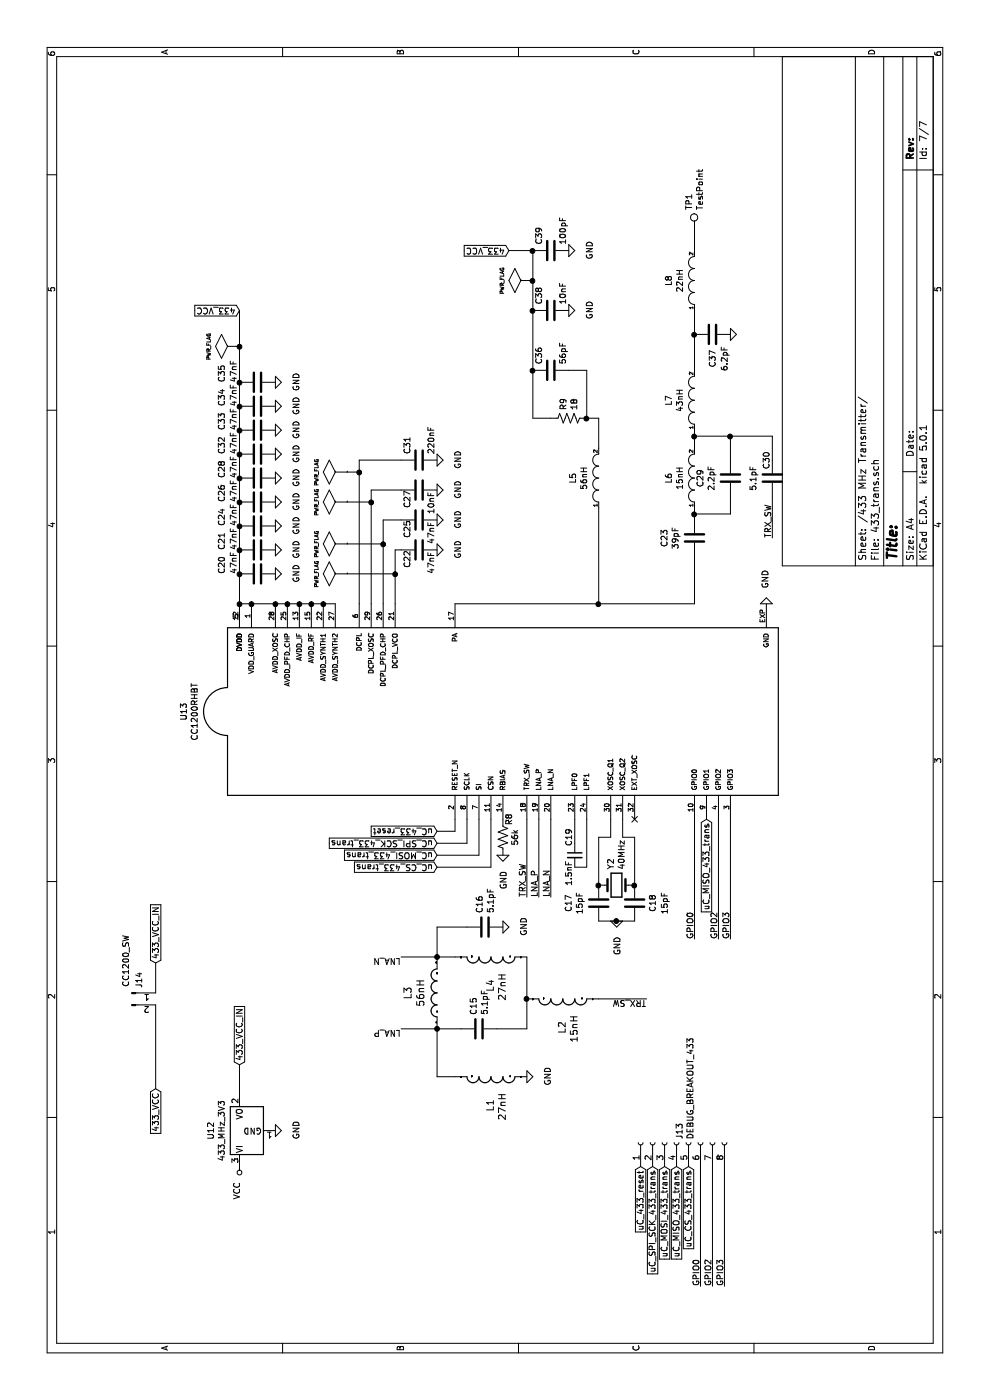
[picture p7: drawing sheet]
EESchema Schematic File Version 4
LIBS:ATU-2019-cache
EELAYER 26 0
EELAYER END
$Descr A4 11693 8268
encoding utf-8
Sheet 7 7
Title ""
Date ""
Rev ""
Comp ""
Comment1 ""
Comment2 ""
Comment3 ""
Comment4 ""
$EndDescr
$Comp
L Regulator_Linear:LM1085-3.3 U?
U 1 1
P 2250 2000
AR Path="/5BE1F523/5BE59F85" Ref="U?"  Part="1" 
AR Path="/5BE56F77/5BE59F85" Ref="U12"  Part="1" 
F 0 "U12" H 2250 2242 50  0000 C CNN
F 1 "433_MHz_3V3" H 2250 2151 50  0000 C CNN
F 2 "Package_TO_SOT_SMD:TO-263-3_TabPin2" H 2250 2250 50  0001 C CIN
F 3 "http://www.ti.com/lit/ds/symlink/lm1085.pdf" H 2250 2000 50  0001 C CNN
	1    2250 2000
	1    0    0    -1  
$EndComp
$Comp
L power:VCC #PWR?
U 1 1
P 1950 2000
AR Path="/5BE1F523/5BE59F8C" Ref="#PWR?"  Part="1" 
AR Path="/5BE56F77/5BE59F8C" Ref="#PWR037"  Part="1" 
F 0 "#PWR037" H 1950 1850 50  0001 C CNN
F 1 "VCC" V 1968 2127 50  0000 L CNN
F 2 "" H 1950 2000 50  0001 C CNN
F 3 "" H 1950 2000 50  0001 C CNN
	1    1950 2000
	0    -1   -1   0   
$EndComp
$Comp
L power:GND #PWR?
U 1 1
P 2250 2300
AR Path="/5BE1F523/5BE59F92" Ref="#PWR?"  Part="1" 
AR Path="/5BE56F77/5BE59F92" Ref="#PWR038"  Part="1" 
F 0 "#PWR038" H 2250 2050 50  0001 C CNN
F 1 "GND" H 2255 2127 50  0000 C CNN
F 2 "" H 2250 2300 50  0001 C CNN
F 3 "" H 2250 2300 50  0001 C CNN
	1    2250 2300
	1    0    0    -1  
$EndComp
Text GLabel 2800 2000 2    50   Input ~ 0
433_VCC_IN
$Comp
L CC1200RHBT:CC1200RHBT U13
U 1 1
P 5750 4400
F 0 "U13" H 5750 7267 50  0000 C CNN
F 1 "CC1200RHBT" H 5750 7176 50  0000 C CNN
F 2 "CC1200RHBT:QFN50P500X500X100-33N" H 5750 4400 50  0001 L BNN
F 3 "296-36396-1-ND" H 5750 4400 50  0001 L BNN
F 4 "SimpleLink CC1200 Low Power, High Performance RF Transceiver 32-VQFN -40 to 85" H 5750 4400 50  0001 L BNN "Field4"
F 5 "Texas Instruments" H 5750 4400 50  0001 L BNN "Field5"
F 6 "VQFN-32 Texas Instruments" H 5750 4400 50  0001 L BNN "Field6"
F 7 "CC1200RHBT" H 5750 4400 50  0001 L BNN "Field7"
F 8 "https://www.digikey.com/product-detail/en/texas-instruments/CC1200RHBT/296-36396-1-ND/4271564?utm_source=snapeda&utm_medium=aggregator&utm_campaign=symbol" H 5750 4400 50  0001 L BNN "Field8"
	1    5750 4400
	1    0    0    -1  
$EndComp
$Comp
L Device:Crystal Y2
U 1 1
P 4300 5150
F 0 "Y2" V 4346 5019 50  0000 R CNN
F 1 "40MHz" V 4255 5019 50  0000 R CNN
F 2 "Crystal:Crystal_SMD_7050-2Pin_7.0x5.0mm_HandSoldering" H 4300 5150 50  0001 C CNN
F 3 "~" H 4300 5150 50  0001 C CNN
	1    4300 5150
	0    -1   -1   0   
$EndComp
$Comp
L Device:C C18
U 1 1
P 4150 5300
F 0 "C18" V 4300 5300 50  0000 C CNN
F 1 "15pF" V 4400 5300 50  0000 C CNN
F 2 "Capacitor_SMD:C_0805_2012Metric_Pad1.15x1.40mm_HandSolder" H 4188 5150 50  0001 C CNN
F 3 "~" H 4150 5300 50  0001 C CNN
	1    4150 5300
	0    1    1    0   
$EndComp
$Comp
L Device:C C17
U 1 1
P 4150 5000
F 0 "C17" V 3898 5000 50  0000 C CNN
F 1 "15pF" V 3989 5000 50  0000 C CNN
F 2 "Capacitor_SMD:C_0805_2012Metric_Pad1.15x1.40mm_HandSolder" H 4188 4850 50  0001 C CNN
F 3 "~" H 4150 5000 50  0001 C CNN
	1    4150 5000
	0    1    1    0   
$EndComp
$Comp
L power:GND #PWR042
U 1 1
P 4000 5150
F 0 "#PWR042" H 4000 4900 50  0001 C CNN
F 1 "GND" V 4005 5022 50  0000 R CNN
F 2 "" H 4000 5150 50  0001 C CNN
F 3 "" H 4000 5150 50  0001 C CNN
	1    4000 5150
	0    1    1    0   
$EndComp
Wire Wire Line
	4000 5000 4000 5150
Connection ~ 4000 5150
Wire Wire Line
	4000 5150 4000 5300
Wire Wire Line
	4300 5000 4700 5000
Wire Wire Line
	4700 5000 4700 5100
Wire Wire Line
	4700 5100 4850 5100
Connection ~ 4300 5000
Wire Wire Line
	4300 5300 4700 5300
Wire Wire Line
	4700 5300 4700 5200
Wire Wire Line
	4700 5200 4850 5200
Connection ~ 4300 5300
$Comp
L power:GND #PWR044
U 1 1
P 6650 6400
F 0 "#PWR044" H 6650 6150 50  0001 C CNN
F 1 "GND" V 6655 6272 50  0000 R CNN
F 2 "" H 6650 6400 50  0001 C CNN
F 3 "" H 6650 6400 50  0001 C CNN
	1    6650 6400
	0    -1   -1   0   
$EndComp
Wire Wire Line
	6650 2800 6650 2700
Connection ~ 6650 2100
Wire Wire Line
	6650 2100 6650 2000
Connection ~ 6650 2300
Wire Wire Line
	6650 2300 6650 2100
Connection ~ 6650 2400
Wire Wire Line
	6650 2400 6650 2300
Connection ~ 6650 2500
Wire Wire Line
	6650 2500 6650 2400
Connection ~ 6650 2600
Wire Wire Line
	6650 2600 6650 2500
Connection ~ 6650 2700
Wire Wire Line
	6650 2700 6650 2600
Wire Wire Line
	6650 2000 6900 2000
Connection ~ 6650 2000
Text GLabel 9100 2000 1    50   Input ~ 0
433_VCC
$Comp
L Device:C C20
U 1 1
P 6900 2150
F 0 "C20" H 6900 2450 50  0000 L CNN
F 1 "47nF" H 6900 2350 50  0000 L CNN
F 2 "Capacitor_SMD:C_0805_2012Metric_Pad1.15x1.40mm_HandSolder" H 6938 2000 50  0001 C CNN
F 3 "~" H 6900 2150 50  0001 C CNN
	1    6900 2150
	1    0    0    -1  
$EndComp
Connection ~ 6900 2000
Wire Wire Line
	6900 2000 7100 2000
$Comp
L power:GND #PWR045
U 1 1
P 6900 2300
F 0 "#PWR045" H 6900 2050 50  0001 C CNN
F 1 "GND" H 6905 2127 50  0000 C CNN
F 2 "" H 6900 2300 50  0001 C CNN
F 3 "" H 6900 2300 50  0001 C CNN
	1    6900 2300
	1    0    0    -1  
$EndComp
$Comp
L Device:C C21
U 1 1
P 7100 2150
F 0 "C21" H 7100 2450 50  0000 L CNN
F 1 "47nF" H 7100 2350 50  0000 L CNN
F 2 "Capacitor_SMD:C_0805_2012Metric_Pad1.15x1.40mm_HandSolder" H 7138 2000 50  0001 C CNN
F 3 "~" H 7100 2150 50  0001 C CNN
	1    7100 2150
	1    0    0    -1  
$EndComp
$Comp
L Device:C C24
U 1 1
P 7300 2150
F 0 "C24" H 7300 2450 50  0000 L CNN
F 1 "47nF" H 7300 2350 50  0000 L CNN
F 2 "Capacitor_SMD:C_0805_2012Metric_Pad1.15x1.40mm_HandSolder" H 7338 2000 50  0001 C CNN
F 3 "~" H 7300 2150 50  0001 C CNN
	1    7300 2150
	1    0    0    -1  
$EndComp
$Comp
L Device:C C26
U 1 1
P 7500 2150
F 0 "C26" H 7500 2450 50  0000 L CNN
F 1 "47nF" H 7500 2350 50  0000 L CNN
F 2 "Capacitor_SMD:C_0805_2012Metric_Pad1.15x1.40mm_HandSolder" H 7538 2000 50  0001 C CNN
F 3 "~" H 7500 2150 50  0001 C CNN
	1    7500 2150
	1    0    0    -1  
$EndComp
Connection ~ 7100 2000
Wire Wire Line
	7100 2000 7300 2000
Connection ~ 7300 2000
Wire Wire Line
	7300 2000 7500 2000
Connection ~ 7500 2000
Wire Wire Line
	7500 2000 7700 2000
$Comp
L Device:C C28
U 1 1
P 7700 2150
F 0 "C28" H 7700 2450 50  0000 L CNN
F 1 "47nF" H 7700 2350 50  0000 L CNN
F 2 "Capacitor_SMD:C_0805_2012Metric_Pad1.15x1.40mm_HandSolder" H 7738 2000 50  0001 C CNN
F 3 "~" H 7700 2150 50  0001 C CNN
	1    7700 2150
	1    0    0    -1  
$EndComp
Connection ~ 7700 2000
Wire Wire Line
	7700 2000 7900 2000
$Comp
L Device:C C32
U 1 1
P 7900 2150
F 0 "C32" H 7900 2450 50  0000 L CNN
F 1 "47nF" H 7900 2350 50  0000 L CNN
F 2 "Capacitor_SMD:C_0805_2012Metric_Pad1.15x1.40mm_HandSolder" H 7938 2000 50  0001 C CNN
F 3 "~" H 7900 2150 50  0001 C CNN
	1    7900 2150
	1    0    0    -1  
$EndComp
Connection ~ 7900 2000
Wire Wire Line
	7900 2000 8100 2000
$Comp
L Device:C C33
U 1 1
P 8100 2150
F 0 "C33" H 8100 2450 50  0000 L CNN
F 1 "47nF" H 8100 2350 50  0000 L CNN
F 2 "Capacitor_SMD:C_0805_2012Metric_Pad1.15x1.40mm_HandSolder" H 8138 2000 50  0001 C CNN
F 3 "~" H 8100 2150 50  0001 C CNN
	1    8100 2150
	1    0    0    -1  
$EndComp
$Comp
L Device:C C34
U 1 1
P 8300 2150
F 0 "C34" H 8300 2450 50  0000 L CNN
F 1 "47nF" H 8300 2350 50  0000 L CNN
F 2 "Capacitor_SMD:C_0805_2012Metric_Pad1.15x1.40mm_HandSolder" H 8338 2000 50  0001 C CNN
F 3 "~" H 8300 2150 50  0001 C CNN
	1    8300 2150
	1    0    0    -1  
$EndComp
$Comp
L Device:C C35
U 1 1
P 8500 2150
F 0 "C35" H 8500 2450 50  0000 L CNN
F 1 "47nF" H 8500 2350 50  0000 L CNN
F 2 "Capacitor_SMD:C_0805_2012Metric_Pad1.15x1.40mm_HandSolder" H 8538 2000 50  0001 C CNN
F 3 "~" H 8500 2150 50  0001 C CNN
	1    8500 2150
	1    0    0    -1  
$EndComp
Connection ~ 8100 2000
Wire Wire Line
	8100 2000 8300 2000
Connection ~ 8300 2000
Wire Wire Line
	8300 2000 8500 2000
Connection ~ 8500 2000
Wire Wire Line
	8500 2000 8800 2000
$Comp
L power:GND #PWR046
U 1 1
P 7100 2300
F 0 "#PWR046" H 7100 2050 50  0001 C CNN
F 1 "GND" H 7105 2127 50  0000 C CNN
F 2 "" H 7100 2300 50  0001 C CNN
F 3 "" H 7100 2300 50  0001 C CNN
	1    7100 2300
	1    0    0    -1  
$EndComp
$Comp
L power:GND #PWR048
U 1 1
P 7300 2300
F 0 "#PWR048" H 7300 2050 50  0001 C CNN
F 1 "GND" H 7305 2127 50  0000 C CNN
F 2 "" H 7300 2300 50  0001 C CNN
F 3 "" H 7300 2300 50  0001 C CNN
	1    7300 2300
	1    0    0    -1  
$EndComp
$Comp
L power:GND #PWR050
U 1 1
P 7500 2300
F 0 "#PWR050" H 7500 2050 50  0001 C CNN
F 1 "GND" H 7505 2127 50  0000 C CNN
F 2 "" H 7500 2300 50  0001 C CNN
F 3 "" H 7500 2300 50  0001 C CNN
	1    7500 2300
	1    0    0    -1  
$EndComp
$Comp
L power:GND #PWR052
U 1 1
P 7700 2300
F 0 "#PWR052" H 7700 2050 50  0001 C CNN
F 1 "GND" H 7705 2127 50  0000 C CNN
F 2 "" H 7700 2300 50  0001 C CNN
F 3 "" H 7700 2300 50  0001 C CNN
	1    7700 2300
	1    0    0    -1  
$EndComp
$Comp
L power:GND #PWR054
U 1 1
P 7900 2300
F 0 "#PWR054" H 7900 2050 50  0001 C CNN
F 1 "GND" H 7905 2127 50  0000 C CNN
F 2 "" H 7900 2300 50  0001 C CNN
F 3 "" H 7900 2300 50  0001 C CNN
	1    7900 2300
	1    0    0    -1  
$EndComp
$Comp
L power:GND #PWR055
U 1 1
P 8100 2300
F 0 "#PWR055" H 8100 2050 50  0001 C CNN
F 1 "GND" H 8105 2127 50  0000 C CNN
F 2 "" H 8100 2300 50  0001 C CNN
F 3 "" H 8100 2300 50  0001 C CNN
	1    8100 2300
	1    0    0    -1  
$EndComp
$Comp
L power:GND #PWR056
U 1 1
P 8300 2300
F 0 "#PWR056" H 8300 2050 50  0001 C CNN
F 1 "GND" H 8305 2127 50  0000 C CNN
F 2 "" H 8300 2300 50  0001 C CNN
F 3 "" H 8300 2300 50  0001 C CNN
	1    8300 2300
	1    0    0    -1  
$EndComp
$Comp
L power:GND #PWR057
U 1 1
P 8500 2300
F 0 "#PWR057" H 8500 2050 50  0001 C CNN
F 1 "GND" H 8505 2127 50  0000 C CNN
F 2 "" H 8500 2300 50  0001 C CNN
F 3 "" H 8500 2300 50  0001 C CNN
	1    8500 2300
	1    0    0    -1  
$EndComp
$Comp
L Device:C C22
U 1 1
P 7100 3500
F 0 "C22" H 6950 3600 50  0000 L CNN
F 1 "47nF" H 6900 3400 50  0000 L CNN
F 2 "Capacitor_SMD:C_0805_2012Metric_Pad1.15x1.40mm_HandSolder" H 7138 3350 50  0001 C CNN
F 3 "~" H 7100 3500 50  0001 C CNN
	1    7100 3500
	1    0    0    -1  
$EndComp
$Comp
L Device:C C25
U 1 1
P 7350 3500
F 0 "C25" H 7200 3600 50  0000 L CNN
F 1 "47nF" H 7150 3400 50  0000 L CNN
F 2 "Capacitor_SMD:C_0805_2012Metric_Pad1.15x1.40mm_HandSolder" H 7388 3350 50  0001 C CNN
F 3 "~" H 7350 3500 50  0001 C CNN
	1    7350 3500
	1    0    0    -1  
$EndComp
$Comp
L Device:C C27
U 1 1
P 7600 3500
F 0 "C27" H 7450 3600 50  0000 L CNN
F 1 "10nF" H 7400 3400 50  0000 L CNN
F 2 "Capacitor_SMD:C_0805_2012Metric_Pad1.15x1.40mm_HandSolder" H 7638 3350 50  0001 C CNN
F 3 "~" H 7600 3500 50  0001 C CNN
	1    7600 3500
	1    0    0    -1  
$EndComp
$Comp
L Device:C C31
U 1 1
P 7850 3500
F 0 "C31" H 7900 3600 50  0000 L CNN
F 1 "220nF" H 7900 3400 50  0000 L CNN
F 2 "Capacitor_SMD:C_0805_2012Metric_Pad1.15x1.40mm_HandSolder" H 7888 3350 50  0001 C CNN
F 3 "~" H 7850 3500 50  0001 C CNN
	1    7850 3500
	1    0    0    -1  
$EndComp
Wire Wire Line
	6650 3300 6900 3300
Wire Wire Line
	7100 3300 7100 3350
Wire Wire Line
	7350 3200 7350 3350
Wire Wire Line
	7600 3100 7600 3350
Wire Wire Line
	7850 3000 7850 3350
$Comp
L power:GND #PWR053
U 1 1
P 7850 3650
F 0 "#PWR053" H 7850 3400 50  0001 C CNN
F 1 "GND" H 7855 3477 50  0000 C CNN
F 2 "" H 7850 3650 50  0001 C CNN
F 3 "" H 7850 3650 50  0001 C CNN
	1    7850 3650
	1    0    0    -1  
$EndComp
$Comp
L power:GND #PWR051
U 1 1
P 7600 3650
F 0 "#PWR051" H 7600 3400 50  0001 C CNN
F 1 "GND" H 7605 3477 50  0000 C CNN
F 2 "" H 7600 3650 50  0001 C CNN
F 3 "" H 7600 3650 50  0001 C CNN
	1    7600 3650
	1    0    0    -1  
$EndComp
$Comp
L power:GND #PWR049
U 1 1
P 7350 3650
F 0 "#PWR049" H 7350 3400 50  0001 C CNN
F 1 "GND" H 7355 3477 50  0000 C CNN
F 2 "" H 7350 3650 50  0001 C CNN
F 3 "" H 7350 3650 50  0001 C CNN
	1    7350 3650
	1    0    0    -1  
$EndComp
$Comp
L power:GND #PWR047
U 1 1
P 7100 3650
F 0 "#PWR047" H 7100 3400 50  0001 C CNN
F 1 "GND" H 7105 3477 50  0000 C CNN
F 2 "" H 7100 3650 50  0001 C CNN
F 3 "" H 7100 3650 50  0001 C CNN
	1    7100 3650
	1    0    0    -1  
$EndComp
$Comp
L Device:C_Small C19
U 1 1
P 4550 4800
F 0 "C19" V 4500 4950 50  0000 C CNN
F 1 "1.5nF" V 4500 4650 50  0000 C CNN
F 2 "Capacitor_SMD:C_0805_2012Metric_Pad1.15x1.40mm_HandSolder" H 4550 4800 50  0001 C CNN
F 3 "~" H 4550 4800 50  0001 C CNN
	1    4550 4800
	0    1    1    0   
$EndComp
Wire Wire Line
	4850 4800 4650 4800
Wire Wire Line
	4450 4800 4450 4900
Wire Wire Line
	4450 4900 4850 4900
$Comp
L ATU-2019-eagle-import:INDUCTOR- L3
U 1 1
P 3400 3650
F 0 "L3" V 3638 3650 59  0000 C CNN
F 1 "56nH" V 3533 3650 59  0000 C CNN
F 2 "Inductor_SMD:L_0402_1005Metric" H 3400 3650 50  0001 C CNN
F 3 "" H 3400 3650 50  0001 C CNN
	1    3400 3650
	0    -1   -1   0   
$EndComp
$Comp
L ATU-2019-eagle-import:INDUCTOR- L1
U 1 1
P 2700 4100
F 0 "L1" H 2938 4100 59  0000 C CNN
F 1 "27nH" H 2950 4200 59  0000 C CNN
F 2 "Inductor_SMD:L_0402_1005Metric" H 2700 4100 50  0001 C CNN
F 3 "" H 2700 4100 50  0001 C CNN
	1    2700 4100
	-1   0    0    1   
$EndComp
$Comp
L ATU-2019-eagle-import:INDUCTOR- L4
U 1 1
P 3700 4100
F 0 "L4" H 3938 4100 59  0000 C CNN
F 1 "27nH" H 3950 4200 59  0000 C CNN
F 2 "Inductor_SMD:L_0402_1005Metric" H 3700 4100 50  0001 C CNN
F 3 "" H 3700 4100 50  0001 C CNN
	1    3700 4100
	-1   0    0    1   
$EndComp
$Comp
L Device:C C15
U 1 1
P 3100 4000
F 0 "C15" H 3215 4046 50  0000 L CNN
F 1 "5.1pF" H 3215 3955 50  0000 L CNN
F 2 "Capacitor_SMD:C_0402_1005Metric" H 3138 3850 50  0001 C CNN
F 3 "~" H 3100 4000 50  0001 C CNN
	1    3100 4000
	1    0    0    -1  
$EndComp
$Comp
L ATU-2019-eagle-import:INDUCTOR- L2
U 1 1
P 3350 4700
F 0 "L2" H 3588 4700 59  0000 C CNN
F 1 "15nH" H 3600 4800 59  0000 C CNN
F 2 "Inductor_SMD:L_0402_1005Metric" H 3350 4700 50  0001 C CNN
F 3 "" H 3350 4700 50  0001 C CNN
	1    3350 4700
	-1   0    0    1   
$EndComp
Wire Wire Line
	3100 4150 3100 4400
Wire Wire Line
	3100 4400 3350 4400
Connection ~ 3350 4400
Wire Wire Line
	3350 4400 3700 4400
Wire Wire Line
	3700 3650 3700 3800
Wire Wire Line
	3100 3650 3100 3850
Wire Wire Line
	2700 3800 2700 3650
Wire Wire Line
	2700 3650 3100 3650
Connection ~ 3100 3650
$Comp
L power:GND #PWR040
U 1 1
P 2700 4400
F 0 "#PWR040" H 2700 4150 50  0001 C CNN
F 1 "GND" H 2705 4227 50  0000 C CNN
F 2 "" H 2700 4400 50  0001 C CNN
F 3 "" H 2700 4400 50  0001 C CNN
	1    2700 4400
	1    0    0    -1  
$EndComp
Wire Wire Line
	3700 3350 3700 3650
Connection ~ 3700 3650
Wire Wire Line
	3100 3650 3100 3350
Text Label 3100 3350 1    50   ~ 0
LNA_P
Text Label 3700 3350 1    50   ~ 0
LNA_N
Text Label 4200 4500 0    50   ~ 0
LNA_P
Text Label 4200 4600 0    50   ~ 0
LNA_N
Wire Wire Line
	4850 4500 4200 4500
Wire Wire Line
	4850 4600 4200 4600
Text Label 4200 4400 0    50   ~ 0
TRX_SW
Wire Wire Line
	4850 4400 4200 4400
Wire Wire Line
	3350 5000 3350 5400
Text Label 3350 5400 1    50   ~ 0
TRX_SW
$Comp
L Device:C C16
U 1 1
P 3950 4050
F 0 "C16" H 4065 4096 50  0000 L CNN
F 1 "5.1pF" H 4065 4005 50  0000 L CNN
F 2 "Capacitor_SMD:C_0402_1005Metric" H 3988 3900 50  0001 C CNN
F 3 "~" H 3950 4050 50  0001 C CNN
	1    3950 4050
	1    0    0    -1  
$EndComp
Wire Wire Line
	3950 3900 3950 3650
Wire Wire Line
	3950 3650 3700 3650
$Comp
L power:GND #PWR041
U 1 1
P 3950 4200
F 0 "#PWR041" H 3950 3950 50  0001 C CNN
F 1 "GND" H 3955 4027 50  0000 C CNN
F 2 "" H 3950 4200 50  0001 C CNN
F 3 "" H 3950 4200 50  0001 C CNN
	1    3950 4200
	1    0    0    -1  
$EndComp
Text GLabel 4650 3650 1    50   Input ~ 0
uC_SPI_SCK_433_trans
Text GLabel 4550 3650 1    50   Input ~ 0
uC_MOSI_433_trans
Text GLabel 4750 3650 1    50   Input ~ 0
uC_433_reset
Wire Wire Line
	4750 3650 4750 3800
Wire Wire Line
	4750 3800 4850 3800
Wire Wire Line
	4650 3650 4650 3900
Wire Wire Line
	4650 3900 4850 3900
Wire Wire Line
	4850 4000 4550 4000
Wire Wire Line
	4550 4000 4550 3650
Text GLabel 4450 3650 1    50   Input ~ 0
uC_CS_433_trans
Wire Wire Line
	4850 4100 4450 4100
Wire Wire Line
	4450 4100 4450 3650
Text GLabel 4850 5900 0    50   Input ~ 0
uC_MISO_433_trans
$Comp
L Device:R_US R8
U 1 1
P 4700 4200
F 0 "R8" V 4750 4350 50  0000 C CNN
F 1 "56k" V 4800 4200 50  0000 C CNN
F 2 "Resistor_SMD:R_0805_2012Metric_Pad1.15x1.40mm_HandSolder" V 4740 4190 50  0001 C CNN
F 3 "~" H 4700 4200 50  0001 C CNN
	1    4700 4200
	0    1    1    0   
$EndComp
$Comp
L power:GND #PWR043
U 1 1
P 4550 4200
F 0 "#PWR043" H 4550 3950 50  0001 C CNN
F 1 "GND" V 4555 4072 50  0000 R CNN
F 2 "" H 4550 4200 50  0001 C CNN
F 3 "" H 4550 4200 50  0001 C CNN
	1    4550 4200
	0    1    1    0   
$EndComp
$Comp
L Device:C C23
U 1 1
P 7200 5800
F 0 "C23" V 6948 5800 50  0000 C CNN
F 1 "39pF" V 7039 5800 50  0000 C CNN
F 2 "Capacitor_SMD:C_0402_1005Metric" H 7238 5650 50  0001 C CNN
F 3 "~" H 7200 5800 50  0001 C CNN
	1    7200 5800
	0    1    1    0   
$EndComp
$Comp
L pspice:INDUCTOR L6
U 1 1
P 7700 5800
F 0 "L6" H 7700 6015 50  0000 C CNN
F 1 "15nH" H 7700 5924 50  0000 C CNN
F 2 "Inductor_SMD:L_0402_1005Metric" H 7700 5800 50  0001 C CNN
F 3 "~" H 7700 5800 50  0001 C CNN
	1    7700 5800
	1    0    0    -1  
$EndComp
$Comp
L pspice:INDUCTOR L7
U 1 1
P 8350 5800
F 0 "L7" H 8350 6015 50  0000 C CNN
F 1 "43nH" H 8350 5924 50  0000 C CNN
F 2 "Inductor_SMD:L_0402_1005Metric" H 8350 5800 50  0001 C CNN
F 3 "~" H 8350 5800 50  0001 C CNN
	1    8350 5800
	1    0    0    -1  
$EndComp
$Comp
L Device:C C29
U 1 1
P 7700 6100
F 0 "C29" V 7448 6100 50  0000 C CNN
F 1 "2.2pF" V 7539 6100 50  0000 C CNN
F 2 "Capacitor_SMD:C_0402_1005Metric" H 7738 5950 50  0001 C CNN
F 3 "~" H 7700 6100 50  0001 C CNN
	1    7700 6100
	0    1    1    0   
$EndComp
$Comp
L Device:C C30
U 1 1
P 7700 6450
F 0 "C30" V 7650 6600 50  0000 C CNN
F 1 "5.1pF" V 7539 6450 50  0000 C CNN
F 2 "Capacitor_SMD:C_0402_1005Metric" H 7738 6300 50  0001 C CNN
F 3 "~" H 7700 6450 50  0001 C CNN
	1    7700 6450
	0    1    1    0   
$EndComp
$Comp
L Device:C C37
U 1 1
P 8900 5950
F 0 "C37" H 8700 5950 50  0000 C CNN
F 1 "6.2pF" H 8700 5850 50  0000 C CNN
F 2 "Capacitor_SMD:C_0402_1005Metric" H 8938 5800 50  0001 C CNN
F 3 "~" H 8900 5950 50  0001 C CNN
	1    8900 5950
	1    0    0    -1  
$EndComp
$Comp
L pspice:INDUCTOR L8
U 1 1
P 9350 5800
F 0 "L8" H 9350 6015 50  0000 C CNN
F 1 "22nH" H 9350 5924 50  0000 C CNN
F 2 "Inductor_SMD:L_0402_1005Metric" H 9350 5800 50  0001 C CNN
F 3 "~" H 9350 5800 50  0001 C CNN
	1    9350 5800
	1    0    0    -1  
$EndComp
Wire Wire Line
	9750 5800 9600 5800
Wire Wire Line
	9100 5800 8900 5800
Connection ~ 8900 5800
Wire Wire Line
	8900 5800 8600 5800
Wire Wire Line
	8100 5800 8050 5800
Wire Wire Line
	8050 5800 8050 6100
Wire Wire Line
	8050 6100 7850 6100
Connection ~ 8050 5800
Wire Wire Line
	8050 5800 7950 5800
Wire Wire Line
	8050 6100 8050 6450
Wire Wire Line
	8050 6450 7850 6450
Connection ~ 8050 6100
Wire Wire Line
	7550 6100 7400 6100
Wire Wire Line
	7400 6100 7400 5800
Wire Wire Line
	7400 5800 7450 5800
Wire Wire Line
	7350 5800 7400 5800
Connection ~ 7400 5800
Wire Wire Line
	6650 3800 6650 5000
Wire Wire Line
	6650 5800 7050 5800
Text Label 7200 6450 0    50   ~ 0
TRX_SW
Wire Wire Line
	7550 6450 7200 6450
$Comp
L pspice:INDUCTOR L5
U 1 1
P 7700 5000
F 0 "L5" H 7700 5215 50  0000 C CNN
F 1 "56nH" H 7700 5124 50  0000 C CNN
F 2 "Inductor_SMD:L_0402_1005Metric" H 7700 5000 50  0001 C CNN
F 3 "~" H 7700 5000 50  0001 C CNN
	1    7700 5000
	1    0    0    -1  
$EndComp
$Comp
L Device:R_US R9
U 1 1
P 8200 4750
F 0 "R9" H 8268 4796 50  0000 L CNN
F 1 "18" H 8268 4705 50  0000 L CNN
F 2 "Resistor_SMD:R_0402_1005Metric" V 8240 4740 50  0001 C CNN
F 3 "~" H 8200 4750 50  0001 C CNN
	1    8200 4750
	1    0    0    -1  
$EndComp
$Comp
L Device:C C36
U 1 1
P 8600 4600
F 0 "C36" H 8650 4700 50  0000 L CNN
F 1 "56pF" H 8650 4500 50  0000 L CNN
F 2 "Capacitor_SMD:C_0402_1005Metric" H 8638 4450 50  0001 C CNN
F 3 "~" H 8600 4600 50  0001 C CNN
	1    8600 4600
	1    0    0    -1  
$EndComp
$Comp
L Device:C C38
U 1 1
P 9100 4600
F 0 "C38" H 9150 4700 50  0000 L CNN
F 1 "10nF" H 9150 4500 50  0000 L CNN
F 2 "Capacitor_SMD:C_0402_1005Metric" H 9138 4450 50  0001 C CNN
F 3 "~" H 9100 4600 50  0001 C CNN
	1    9100 4600
	1    0    0    -1  
$EndComp
$Comp
L Device:C C39
U 1 1
P 9600 4600
F 0 "C39" H 9650 4700 50  0000 L CNN
F 1 "100pF" H 9650 4500 50  0000 L CNN
F 2 "Capacitor_SMD:C_0402_1005Metric" H 9638 4450 50  0001 C CNN
F 3 "~" H 9600 4600 50  0001 C CNN
	1    9600 4600
	1    0    0    -1  
$EndComp
Wire Wire Line
	7450 5000 6650 5000
Connection ~ 6650 5000
Wire Wire Line
	6650 5000 6650 5800
Wire Wire Line
	7950 5000 8200 5000
Wire Wire Line
	8200 5000 8200 4900
Wire Wire Line
	8200 4900 8600 4900
Wire Wire Line
	8600 4900 8600 4750
Connection ~ 8200 4900
Wire Wire Line
	8200 4600 8200 4450
Wire Wire Line
	8200 4450 8600 4450
Connection ~ 8600 4450
Wire Wire Line
	8600 4450 9100 4450
Connection ~ 9100 4450
Wire Wire Line
	9100 4450 9350 4450
Wire Wire Line
	9600 4250 9600 4450
Connection ~ 9600 4450
Text GLabel 9600 4250 1    50   Input ~ 0
433_VCC
$Comp
L power:GND #PWR059
U 1 1
P 9600 4750
F 0 "#PWR059" H 9600 4500 50  0001 C CNN
F 1 "GND" H 9605 4577 50  0000 C CNN
F 2 "" H 9600 4750 50  0001 C CNN
F 3 "" H 9600 4750 50  0001 C CNN
	1    9600 4750
	1    0    0    -1  
$EndComp
$Comp
L power:GND #PWR058
U 1 1
P 9100 4750
F 0 "#PWR058" H 9100 4500 50  0001 C CNN
F 1 "GND" H 9105 4577 50  0000 C CNN
F 2 "" H 9100 4750 50  0001 C CNN
F 3 "" H 9100 4750 50  0001 C CNN
	1    9100 4750
	1    0    0    -1  
$EndComp
$Comp
L power:GND #PWR0101
U 1 1
P 8900 6100
F 0 "#PWR0101" H 8900 6100 30  0001 C CNN
F 1 "GND" H 8900 6030 30  0001 C CNN
F 2 "" H 8900 6100 50  0001 C CNN
F 3 "" H 8900 6100 50  0001 C CNN
	1    8900 6100
	1    0    0    -1  
$EndComp
$Comp
L Connector:Conn_01x08_Female J13
U 1 1
P 2150 5650
F 0 "J13" H 2177 5626 50  0000 L CNN
F 1 "DEBUG_BREAKOUT_433" H 2177 5535 50  0000 L CNN
F 2 "Connector_PinHeader_2.54mm:PinHeader_1x08_P2.54mm_Vertical" H 2150 5650 50  0001 C CNN
F 3 "~" H 2150 5650 50  0001 C CNN
	1    2150 5650
	1    0    0    -1  
$EndComp
Text GLabel 1950 5350 0    50   Input ~ 0
uC_433_reset
Text GLabel 1950 5450 0    50   Input ~ 0
uC_SPI_SCK_433_trans
Text GLabel 1950 5550 0    50   Input ~ 0
uC_MOSI_433_trans
Text GLabel 1950 5750 0    50   Input ~ 0
uC_CS_433_trans
Text GLabel 1950 5650 0    50   Input ~ 0
uC_MISO_433_trans
Text Label 950  5850 0    50   ~ 0
GPIO0
Text Label 950  5950 0    50   ~ 0
GPIO2
Text Label 950  6050 0    50   ~ 0
GPIO3
Wire Wire Line
	1950 6050 950  6050
Wire Wire Line
	950  5950 1950 5950
Wire Wire Line
	1950 5850 950  5850
Text Label 3850 5800 0    50   ~ 0
GPIO0
Text Label 3850 6000 0    50   ~ 0
GPIO2
Text Label 3850 6100 0    50   ~ 0
GPIO3
Wire Wire Line
	4850 6100 3850 6100
Wire Wire Line
	3850 6000 4850 6000
Wire Wire Line
	4850 5800 3850 5800
Text GLabel 3650 1300 2    50   Input ~ 0
433_VCC_IN
$Comp
L Connector:Conn_01x02_Male J?
U 1 1
P 3400 1100
AR Path="/5BE46730/5BF46A99" Ref="J?"  Part="1" 
AR Path="/5BE56F77/5BF46A99" Ref="J14"  Part="1" 
F 0 "J14" V 3460 1140 50  0000 L CNN
F 1 "CC1200_SW" V 3350 1150 50  0000 L CNN
F 2 "TerminalBlock_4Ucon:TerminalBlock_4Ucon_1x02_P3.50mm_Horizontal" H 3400 1100 50  0001 C CNN
F 3 "~" H 3400 1100 50  0001 C CNN
	1    3400 1100
	0    1    1    0   
$EndComp
Text GLabel 2600 1300 0    50   Input ~ 0
433_VCC
Wire Wire Line
	3650 1300 3400 1300
Wire Wire Line
	2550 2000 2800 2000
NoConn ~ 4850 5300
$Comp
L power:PWR_FLAG #FLG0103
U 1 1
P 7750 2900
F 0 "#FLG0103" H 7750 3170 30  0001 C CNN
F 1 "PWR_FLAG" H 7750 3158 30  0000 C CNN
F 2 "" H 7750 2900 50  0001 C CNN
F 3 "" H 7750 2900 50  0001 C CNN
	1    7750 2900
	1    0    0    -1  
$EndComp
$Comp
L power:PWR_FLAG #FLG0104
U 1 1
P 7500 2900
F 0 "#FLG0104" H 7500 3170 30  0001 C CNN
F 1 "PWR_FLAG" H 7500 3158 30  0000 C CNN
F 2 "" H 7500 2900 50  0001 C CNN
F 3 "" H 7500 2900 50  0001 C CNN
	1    7500 2900
	1    0    0    -1  
$EndComp
$Comp
L power:PWR_FLAG #FLG0105
U 1 1
P 7150 2900
F 0 "#FLG0105" H 7150 3170 30  0001 C CNN
F 1 "PWR_FLAG" H 7150 3158 30  0000 C CNN
F 2 "" H 7150 2900 50  0001 C CNN
F 3 "" H 7150 2900 50  0001 C CNN
	1    7150 2900
	1    0    0    -1  
$EndComp
$Comp
L power:PWR_FLAG #FLG0106
U 1 1
P 6900 2900
F 0 "#FLG0106" H 6900 3170 30  0001 C CNN
F 1 "PWR_FLAG" H 6900 3158 30  0000 C CNN
F 2 "" H 6900 2900 50  0001 C CNN
F 3 "" H 6900 2900 50  0001 C CNN
	1    6900 2900
	1    0    0    -1  
$EndComp
Wire Wire Line
	6650 3200 7150 3200
Wire Wire Line
	6650 3100 7500 3100
Wire Wire Line
	6650 3000 7750 3000
Wire Wire Line
	7150 2900 7150 3200
Connection ~ 7150 3200
Wire Wire Line
	7150 3200 7350 3200
Wire Wire Line
	7500 2900 7500 3100
Connection ~ 7500 3100
Wire Wire Line
	7500 3100 7600 3100
Wire Wire Line
	7750 2900 7750 3000
Connection ~ 7750 3000
Wire Wire Line
	7750 3000 7850 3000
Wire Wire Line
	6900 2900 6900 3300
Connection ~ 6900 3300
Wire Wire Line
	6900 3300 7100 3300
$Comp
L power:PWR_FLAG #FLG0107
U 1 1
P 8800 2000
F 0 "#FLG0107" H 8800 2270 30  0001 C CNN
F 1 "PWR_FLAG" H 8800 2258 30  0000 C CNN
F 2 "" H 8800 2000 50  0001 C CNN
F 3 "" H 8800 2000 50  0001 C CNN
	1    8800 2000
	1    0    0    -1  
$EndComp
Connection ~ 8800 2000
Wire Wire Line
	8800 2000 9100 2000
$Comp
L power:PWR_FLAG #FLG0108
U 1 1
P 9350 4450
F 0 "#FLG0108" H 9350 4720 30  0001 C CNN
F 1 "PWR_FLAG" H 9350 4708 30  0000 C CNN
F 2 "" H 9350 4450 50  0001 C CNN
F 3 "" H 9350 4450 50  0001 C CNN
	1    9350 4450
	1    0    0    -1  
$EndComp
Connection ~ 9350 4450
Wire Wire Line
	9350 4450 9600 4450
Wire Wire Line
	2600 1300 3300 1300
$Comp
L Connector:TestPoint TP1
U 1 1
P 9750 5800
F 0 "TP1" V 9704 5988 50  0000 L CNN
F 1 "TestPoint" V 9795 5988 50  0000 L CNN
F 2 "TestPoint:test_point_antenna" H 9950 5800 50  0001 C CNN
F 3 "~" H 9950 5800 50  0001 C CNN
	1    9750 5800
	0    1    1    0   
$EndComp
$EndSCHEMATC
